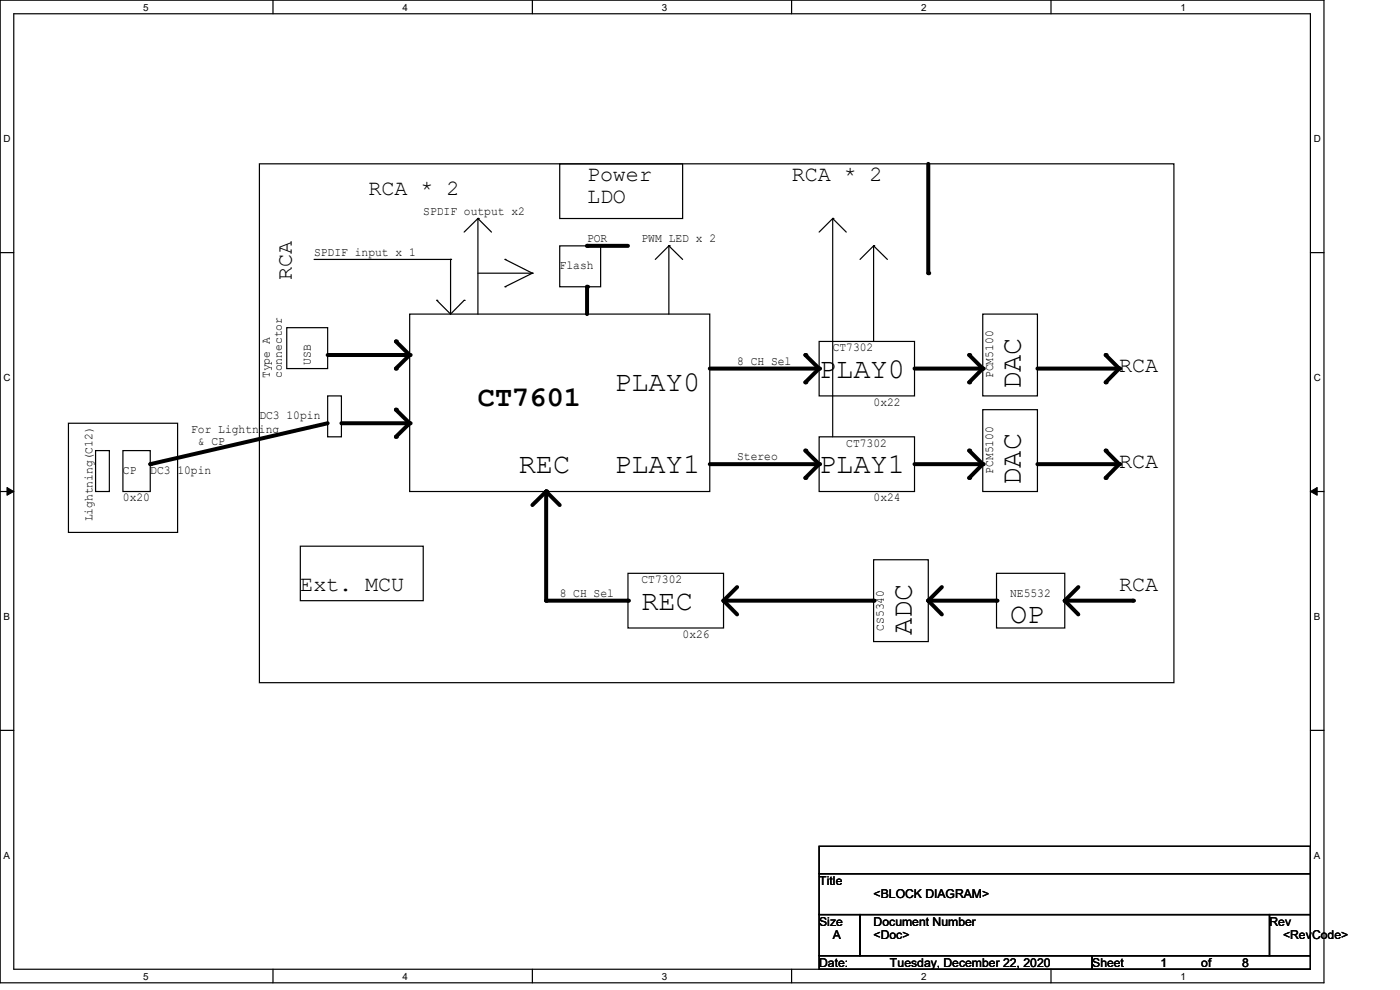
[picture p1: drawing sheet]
<svg xmlns="http://www.w3.org/2000/svg" width="297mm" height="210mm" viewBox="0 0 297 210" stroke-linecap="round" stroke-linejoin="round" font-family="sans-serif">
<path d="M0 0h280.9v208.5h-280.9zM2.9 2.9h275.1v202.7h-275.1z" fill="none" stroke="#000" stroke-width=".25"/>
<g fill="#fff">
<path d="M30.4 .3h1.1v2.4h-1.1z"/>
<path d="M30.4 205.9h1.1v2.3h-1.1z"/>
</g>
<path d="M57.9 0v2.9M57.9 205.6v2.9" fill="none" stroke="#000" stroke-width=".25"/>
<g fill="#fff">
<path d="M85.4 .3h1.1v2.4h-1.1z"/>
<path d="M85.4 205.9h1.1v2.3h-1.1z"/>
</g>
<path d="M112.9 0v2.9M112.9 205.6v2.9" fill="none" stroke="#000" stroke-width=".25"/>
<g fill="#fff">
<path d="M140.4 .3h1.2v2.4h-1.2z"/>
<path d="M140.4 205.9h1.2v2.3h-1.2z"/>
</g>
<path d="M167.9 0v2.9M167.9 205.6v2.9" fill="none" stroke="#000" stroke-width=".25"/>
<g fill="#fff">
<path d="M195.4 .3h1.2v2.4h-1.2z"/>
<path d="M195.4 205.9h1.2v2.3h-1.2z"/>
</g>
<path d="M223 0v2.9M223 205.6v2.9" fill="none" stroke="#000" stroke-width=".25"/>
<g fill="#fff">
<path d="M250.4 .3h1.2v2.4h-1.2z"/>
<path d="M250.4 205.9h1.2v2.3h-1.2z"/>
<path d="M.8 28.2h1.4v2.4h-1.4z"/>
<path d="M278.7 28.2h1.5v2.4h-1.5z"/>
<path d="M.8 78.9h1.4v2.3h-1.4z"/>
<path d="M278.7 78.9h1.5v2.3h-1.5z"/>
</g>
<path d="M0 53.6h2.9M278 53.6h2.9" fill="none" stroke="#000" stroke-width=".25"/>
<g fill="#fff">
<path d="M.8 129.6h1.3v2.3h-1.3z"/>
<path d="M278.7 129.6h1.4v2.3h-1.4z"/>
</g>
<path d="M0 104.3h2.9M278 104.3h2.9" fill="none" stroke="#000" stroke-width=".25"/>
<path d="M1.5 103.4l1.4 .9-1.4 .8zM278 104.3l1.4-.9v1.7z" fill="#000" stroke="#000" stroke-width=".21"/>
<g fill="#fff">
<path d="M.8 180.3h1.3v2.3h-1.3z"/>
<path d="M278.7 180.3h1.4v2.3h-1.4z"/>
</g>
<g fill="none" stroke="#000" stroke-width=".25">
<path d="M55 34.8h194v110h-194zM118.7 34.8h26.1v11.6h-26.1zM66.6 55h29M95.6 55h.1M95.6 55v11.6M101.4 46.4h.1M101.4 58h11.5M101.4 46.4v20.2M101.4 46.4l-2.9 2.8M101.4 46.4l2.9 2.8M107.1 55h.1M107.1 55l5.8 3"/>
<path d="M112.9 58h.1M112.9 58l-5.8 2.8M118.7 52.2h8.7v8.6h-8.7zM141.9 52.2h.1M141.9 52.2v14.4M141.9 52.2l2.9 2.8M141.9 52.2l-2.9 2.8M176.7 46.4h.1M176.7 46.4v46.3M176.7 46.4l2.8 2.8M176.7 46.4l-2.9 2.8M185.3 52.2h.1"/>
<path d="M185.3 52.2v20.2M185.3 52.2l3 2.8M185.3 52.2l-2.8 2.8M60.8 69.5h8.7v8.7h-8.7zM86.9 66.6h63.7v37.7h-63.7zM92.7 63.7h.1M92.7 63.7l2.9 2.9M98.5 63.7h.1M98.5 63.7l-2.9 2.9M107.1 60.8h.1M173.8 72.4h20.2v11.6h-20.2zM208.5 66.6h11.6v17.4h-11.6z"/>
<path d="M14.5 89.8h23.2v23.1h-23.2zM20.3 95.6h2.9v8.7h-2.9zM26.1 95.6h5.8v8.7h-5.8zM69.5 84h2.9v8.7h-2.9zM173.8 92.7h20.2v11.6h-20.2zM208.5 86.9h11.6v17.4h-11.6zM63.7 115.9h26.1v11.5h-26.1zM185.3 118.7h11.6v17.4h-11.6zM133.2 121.6h20.3v11.6h-20.3zM211.4 121.6h14.5v11.6h-14.5zM0 154.9h2.9M278 154.9h2.9"/>
<path d="M173.8 179.5h104.2v5.8h-104.2zM173.8 185.3h104.2v8.7h-104.2zM173.8 194h8.7v8.7h-8.7zM182.5 194h86.8v8.7h-86.8zM269.3 194h8.7v8.7h-8.7zM173.8 202.7h57.9v2.9h-57.9zM231.7 202.7h46.3v2.9h-46.3z"/>
</g>
<g fill="none" stroke="#000" stroke-width=".85">
<path d="M196.9 34.8v23.2M124.5 52.2h8.7M69.5 75.3h17.4M84 72.4l2.9 2.9M86.9 75.3l-2.9 2.9M124.5 60.8v5.8M150.6 78.2h23.2M170.9 75.3l2.9 2.9M173.8 78.2l-2.9 2.9M194 78.2h14.5M205.6 75.3l2.9 2.9M208.5 78.2l-2.9 2.9"/>
<path d="M220.1 78.2h17.3M234.6 75.3l2.8 2.9M237.4 78.2l-2.8 2.9M69.5 89.8l-37.6 8.7M72.4 89.8h14.5M84 86.9l2.9 2.9M86.9 89.8l-2.9 2.9M150.6 98.5h23.2M170.9 95.6l2.9 2.9M173.8 98.5l-2.9 2.9M194 98.5h14.5M205.6 95.6l2.9 2.9"/>
<path d="M208.5 98.5l-2.9 2.9M220.1 98.5h17.3M234.6 95.6l2.8 2.9M237.4 98.5l-2.8 2.9M115.9 104.3v23.1h17.3M115.9 104.3l-3 2.8M115.9 104.3l2.8 2.8M153.5 127.4h31.8M153.5 127.4l2.9 2.9M156.4 124.5l-2.9 2.9M196.9 127.4h14.5M196.9 127.4l2.9 2.9"/>
<path d="M199.8 124.5l-2.9 2.9M225.9 127.4h14.5M225.9 127.4l2.9 2.9M228.8 124.5l-2.9 2.9"/>
</g>
<g fill="#000">
<circle cx="124.5" cy="52.2" r=".42"/>
<circle cx="196.9" cy="58" r=".42"/>
<circle cx="84" cy="72.4" r=".42"/>
<circle cx="84" cy="78.2" r=".42"/>
<circle cx="86.9" cy="75.3" r=".42"/>
<circle cx="124.5" cy="60.8" r=".42"/>
<circle cx="170.9" cy="75.3" r=".42"/>
<circle cx="173.8" cy="78.2" r=".42"/>
<circle cx="205.6" cy="75.3" r=".42"/>
<circle cx="208.5" cy="78.2" r=".42"/>
<circle cx="234.6" cy="75.3" r=".42"/>
<circle cx="237.4" cy="78.2" r=".42"/>
<circle cx="31.9" cy="98.5" r=".42"/>
<circle cx="84" cy="92.7" r=".42"/>
<circle cx="84" cy="86.9" r=".42"/>
<circle cx="86.9" cy="89.8" r=".42"/>
<circle cx="170.9" cy="81.1" r=".42"/>
<circle cx="170.9" cy="95.6" r=".42"/>
<circle cx="173.8" cy="98.5" r=".42"/>
<circle cx="205.6" cy="95.6" r=".42"/>
<circle cx="205.6" cy="81.1" r=".42"/>
<circle cx="208.5" cy="98.5" r=".42"/>
<circle cx="234.6" cy="95.6" r=".42"/>
<circle cx="234.6" cy="81.1" r=".42"/>
<circle cx="237.4" cy="98.5" r=".42"/>
<circle cx="115.9" cy="104.3" r=".42"/>
<circle cx="170.9" cy="101.4" r=".42"/>
<circle cx="205.6" cy="101.4" r=".42"/>
<circle cx="234.6" cy="101.4" r=".42"/>
<circle cx="115.9" cy="127.4" r=".42"/>
<circle cx="133.2" cy="127.4" r=".42"/>
<circle cx="153.5" cy="127.4" r=".42"/>
<circle cx="185.3" cy="127.4" r=".42"/>
<circle cx="196.9" cy="127.4" r=".42"/>
<circle cx="211.4" cy="127.4" r=".42"/>
<circle cx="225.9" cy="127.4" r=".42"/>
<circle cx="240.4" cy="127.4" r=".42"/>
</g>
<g font-size="6.1">
<text x="130.3" y="83">PLAY0</text>
<text x="173.8" y="80.1">PLAY0</text>
<text x="216.6" y="82.5" transform="rotate(-90 216.6 82.5)">DAC</text>
<text x="101.4" y="86.2">CT7601</text>
<text x="110.1" y="100.4">REC</text>
<text x="130.3" y="100.4">PLAY1</text>
<text x="173.8" y="100.4">PLAY1</text>
<text x="216.6" y="102.8" transform="rotate(-90 216.6 102.8)">DAC</text>
<text x="136.1" y="129.4">REC</text>
<text x="193.4" y="134.7" transform="rotate(-90 193.4 134.7)">ADC</text>
<text x="214.3" y="132.2">OP</text>
</g>
<g font-size="4.6">
<text x="78.2" y="41.4">RCA * 2</text>
<text x="124.5" y="38.4">Power</text>
<text x="168" y="38.4">RCA * 2</text>
<text x="124.5" y="43.1">LDO</text>
<text x="61.9" y="59.4" transform="rotate(-90 61.9 59.4)">RCA</text>
<text x="237.4" y="79">RCA</text>
<text x="237.4" y="99.3">RCA</text>
<text x="63.7" y="125.3">Ext. MCU</text>
<text x="237.4" y="125.3">RCA</text>
</g>
<g font-size="2.6">
<text x="89.8" y="45.5">SPDIF output x2</text>
<text x="124.5" y="51.3">POR</text>
<text x="136.1" y="51.3">PWM LED x 2</text>
<text x="66.6" y="54.2">SPDIF input x 1</text>
<text x="118.7" y="57.1">Flash</text>
<text x="65.9" y="77.3" transform="rotate(-90 65.9 77.3)">USB</text>
<text x="156.4" y="77.4">8 CH Sel</text>
<text x="176.7" y="74.5">CT7302</text>
<text x="57.2" y="80.2" transform="rotate(-90 57.2 80.2)">Type A</text>
<text x="59.8" y="80.2" transform="rotate(-90 59.8 80.2)">connector</text>
<text x="210.7" y="80.2" transform="rotate(-90 210.7 80.2)">PCM5100</text>
<text x="55" y="89">DC3 10pin</text>
<text x="185.3" y="86.1">0x22</text>
<text x="40.6" y="91.9">For Lightning</text>
<text x="42" y="94.4">&amp; CP</text>
<text x="179.5" y="94.7">CT7302</text>
<text x="26.1" y="100.5">CP</text>
<text x="31.9" y="100.5">DC3 10pin</text>
<text x="156.4" y="97.7">Stereo</text>
<text x="210.7" y="100.5" transform="rotate(-90 210.7 100.5)">PCM5100</text>
<text x="26.1" y="106.3">0x20</text>
<text x="185.3" y="106.3">0x24</text>
<text x="19.6" y="110.6" transform="rotate(-90 19.6 110.6)">Lightning(C12)</text>
<text x="136.1" y="123.7">CT7302</text>
<text x="118.7" y="126.6">8 CH Sel</text>
<text x="214.3" y="126.6">NE5532</text>
<text x="144.8" y="135.3">0x26</text>
<text x="187.5" y="133.8" transform="rotate(-90 187.5 133.8)">CS5340</text>
<text x="173.8" y="187.7">Title</text>
<text x="185.3" y="190.6">&lt;BLOCK DIAGRAM&gt;</text>
<text x="173.8" y="196.3">Size</text>
<text x="185.3" y="196.3">Document Number</text>
<text x="269.3" y="196.3">Rev</text>
<text x="176.7" y="199.3">A</text>
<text x="185.3" y="199.3">&lt;Doc&gt;</text>
<text x="272.2" y="199.3">&lt;RevCode&gt;</text>
<text x="173.8" y="205.1">Date:</text>
<text x="188.8" y="205.1">Tuesday, December 22, 2020</text>
<text x="231.7" y="205.1">Sheet</text>
<text x="246.2" y="205.1">1</text>
<text x="254.8" y="205.1">of</text>
<text x="263.5" y="205.1">8</text>
</g>
<g font-size="2.1">
<text x="30.4" y="2.2">5</text>
<text x="85.4" y="2.2">4</text>
<text x="140.4" y="2.2">3</text>
<text x="195.4" y="2.2">2</text>
<text x="250.4" y="2.2">1</text>
<text x=".8" y="30.1">D</text>
<text x="278.7" y="30.1">D</text>
<text x=".8" y="80.8">C</text>
<text x="278.7" y="80.8">C</text>
<text x=".8" y="131.5">B</text>
<text x="278.7" y="131.5">B</text>
<text x=".8" y="182.2">A</text>
<text x="278.7" y="182.2">A</text>
<text x="30.4" y="207.8">5</text>
<text x="85.4" y="207.8">4</text>
<text x="140.4" y="207.8">3</text>
<text x="195.4" y="207.8">2</text>
<text x="250.4" y="207.8">1</text>
</g>
</svg>
